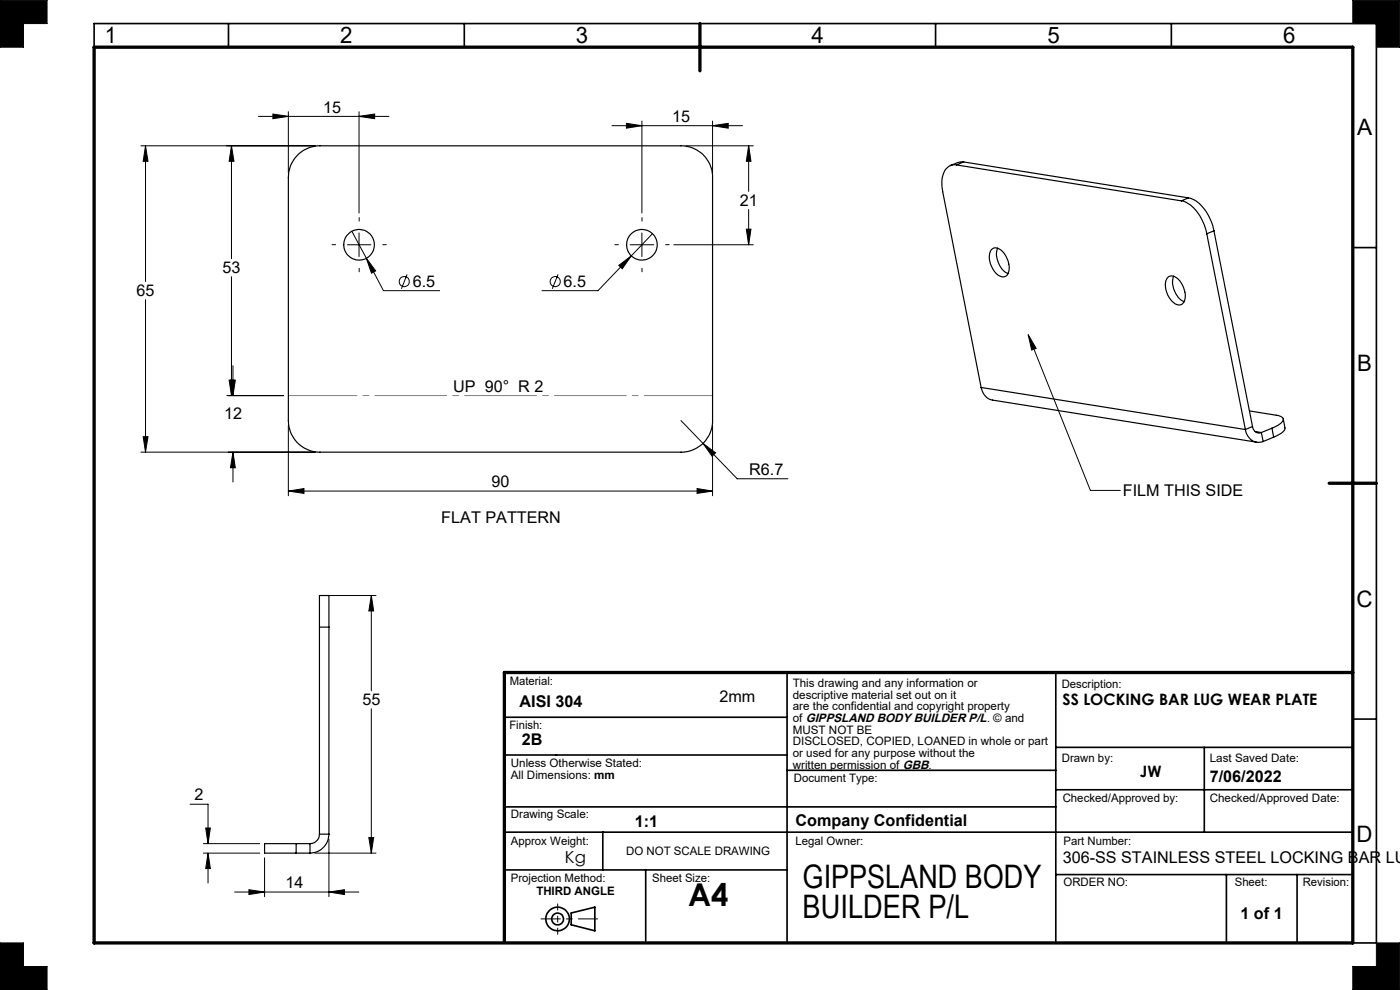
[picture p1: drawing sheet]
<svg xmlns="http://www.w3.org/2000/svg" width="297mm" height="210mm" viewBox="0 0 297 210" stroke-linecap="round" stroke-linejoin="round" font-family="sans-serif">
<g fill="none" stroke="#000" stroke-width=".35">
<path d="M20 10v-5h272v195h-5M48.5 5v5M98.5 5v5M198.5 5v5M248.5 5v5M287 52.5h5M107 152.1h60M167 142.7v57M224 142.7v57M224 158.5h63M255.5 158.5v18M287 152.5h5"/>
<path d="M107 171.2h117M107 176.5h180M107 160.2h60M127.9 176.5v8M167 163.4h57M224 167.5h63M107 184.5h60M121.2 193.7l5-1.3v5l-5-1.2zM137 184.5v15.2M224 185.5h63M260.2 185.5v14.5M275.2 185.5v14.5"/>
<circle cx="118.3" cy="194.9" r="1.25"/>
<circle cx="118.3" cy="194.9" r="2.5"/>
</g>
<path d="M114.8 194.9h12" fill="none" stroke="#000" stroke-width=".21" stroke-dasharray="15.2 1.3 1.3 1.3" stroke-dashoffset="11.1"/>
<path d="M118.3 191.7v6.5" fill="none" stroke="#000" stroke-width=".21" stroke-dasharray="15.2 1.3 1.3 1.3" stroke-dashoffset="13.9"/>
<g fill="none" stroke="#000" stroke-width=".21">
<path d="M0 0h10v5h-5v5h-5zM287 0h10v10h-5v-5h-5zM29.9 30.9h37M30.9 30.9l.5 3.3h-1zM30.9 30.9v28.8M49.1 30.9l.5 3.3h-1zM49.1 30.9v24M54.8 24.7h27.7M57.9 24.2l3.3 .5-3.3 .5zM61.2 23.7v12.9M76.2 24.7l3.3-.5v1zM76.2 23.7v21.5"/>
<path d="M129.8 26.7h27.7M132.9 26.2l3.3 .5-3.3 .5zM136.2 25.7v19.5M145.5 30.9h14.3M151.2 26.7l3.3-.5v1zM151.2 25.7v10.9M158.8 30.9l.5 3.3h-1zM158.8 30.9v9.7M49.1 58.7v25.2M73.7 51.9h5M74.6 49.1l3.1 5.7M76.2 49.4v5"/>
<path d="M77.7 54.8l2 2.7-.9 .5zM77.7 54.8l3.7 6.9h11.9M86.4 58.2l-1.2 3.1M118.4 58.2l-1.2 3.1M131.3 56.3l2.6-2-1.9 2.7zM133.7 51.9h5M133.9 54.3l-7 7.4h-11.9M136.2 49.4v5M138.4 49.6l-4.5 4.7M142.9 51.9h16.9M158.3 48.6h1l-.5 3.3zM158.8 44.4v7.5"/>
<path d="M30.9 63.6v32.3M49.4 77.6v6.3M218.1 71l1.7 2.9-.9 .4zM218.1 71l13.2 33h6.4M29.9 95.9h37M30.4 92.6h1l-.5 3.3zM48.1 83.9h12.1M48.6 80.6h1l-.5 3.3zM48.9 80.6h1l-.5 3.3zM49.4 95.9l.5 3.3h-1zM49.4 95.9v6.4M61.2 90.2v15"/>
<path d="M144.5 89.2l4.6 4.8M149.1 94l2.7 2.1-.7 .7zM149.1 94l7.3 7.6h10.7M151.2 90.2v15M61.2 104.2h90M61.2 104.2l3.3-.6v1.1zM147.9 103.6l3.3 .6-3.3 .5zM68.8 126.3h11M78.8 126.3l.5 3.3h-1.1zM78.8 126.3v20.2M78.8 150.3v30.7M40.3 170.6h3.8v8.4"/>
<path d="M43.1 179h12M43.6 175.6h1l-.5 3.4zM69.8 178v12.2M78.2 177.7h1.1l-.5 3.3zM43.1 181h12M44.1 181v6.3M44.1 181l.5 3.2h-1zM49.8 189.2h26.3M52.8 188.7l3.3 .5-3.3 .6zM56.1 182v8.2M66.8 181h13M69.8 189.2l3.3-.5v1.1z"/>
<path d="M0 200h5v5h5v5h-10zM287 205h5v-5h5v10h-10z"/>
<circle cx="85.7" cy="59.7" r="1.07"/>
<circle cx="117.8" cy="59.7" r="1.07"/>
</g>
<path d="M20 10h267v190h-267zM148.5 5v10M282 102.5h10M287 142.7h-180v57" fill="none" stroke="#000" stroke-width=".7"/>
<path d="M0 0v10h5v-5h5v-5zM0 200v10h10v-5h-5v-5zM292 200v5h-5v5h10v-10zM287 0v5h5v5h5v-10z" fill-rule="evenodd" fill="#000"/>
<path d="M71.2 51.9h-.8M76.2 56.9v.8M76.2 46.9v-.7M81.2 51.9h.7M131.2 51.9h-.8M136.2 56.9v.8M136.2 46.9v-.7M141.2 51.9h.7" fill="none" stroke="#000" stroke-width=".21" stroke-dasharray="15.2 1.3 1.3 1.3"/>
<path d="M61.2 83.9h90" fill="none" stroke="#808080" stroke-width=".21" stroke-dasharray="15.2 1.3 1.3 1.3" stroke-dashoffset=".7"/>
<g fill="#000">
<path d="M218.1 71l1.7 2.9-.9 .4z"/>
<path d="M158.3 48.6h1l-.5 3.3zM158.8 30.9l.5 3.3h-1zM132.9 26.2l3.3 .5-3.3 .5zM151.2 26.7l3.3-.5v1zM76.2 24.7l3.3-.5v1zM57.9 24.2l3.3 .5-3.3 .5zM61.2 104.2l3.3-.6v1.1zM147.9 103.6l3.3 .6-3.3 .5zM131.3 56.3l.7 .7 1.9-2.7zM30.9 30.9l.5 3.3h-1zM30.4 92.6h1l-.5 3.3zM149.1 94l2 2.8 .7-.7zM49.1 30.9l.5 3.3h-1zM48.6 80.6h1l-.5 3.3zM48.9 80.6h1l-.5 3.3zM49.4 95.9l.5 3.3h-1zM77.7 54.8l1.1 3.2 .9-.5zM78.2 177.7h1.1l-.5 3.3zM78.8 126.3l.5 3.3h-1.1zM69.8 189.2l3.3-.5v1.1zM52.8 188.7l3.3 .5-3.3 .6zM44.1 181l.5 3.2h-1zM43.6 175.6h1l-.5 3.4z"/>
</g>
<g fill="none" stroke="#000" stroke-width=".25">
<path d="M63.3 32.7a6.8 6.8 0 0 1 4.6-1.8h76.6a6.6 6.6 0 0 1 6.7 6.7v51.6a6.6 6.6 0 0 1-6.7 6.7h-76.6a6.7 6.7 0 0 1-6.7-6.7v-51.6a6.6 6.6 0 0 1 2.1-4.9zM202.9 35a2.73 2.73 0 0 0-3 2.6l-.1 1.7 .2 1.4 8.1 41.5M202.9 35l47.7 7.6M204.4 34.4l-1.3 .1-1.5 .6M204.4 34.4l-1.5 .6M204.4 34.4l47.7 7.6M210.3 53a1.58 1.58 0 0 1 2.4 .4 4.5 4.5 0 0 1 1 4.9 1.84 1.84 0 0 1-2.8-.8 4.2 4.2 0 0 1-.6-4.5zM211.6 52.7a4.6 4.6 0 0 0 2.3 5.3M247.7 58.9a1.58 1.58 0 0 1 2.3 .4 4.4 4.4 0 0 1 1 5 1.51 1.51 0 0 1-2.4-.4 4.3 4.3 0 0 1-.9-5zM249 58.6a4.7 4.7 0 0 0 2.2 5.4M250.6 42.6a7.1 7.1 0 0 1 4.7 4.6l.7 2.4M252.1 42a7.6 7.6 0 0 1 4.9 5.1l.5 1.9"/>
<path d="M252.1 42l-1.5 .6M256 49.6l8.2 41.5M257.5 49l-1.5 .6M257.5 49l8.2 41.5M208.1 82.2a3.2 3.2 0 0 0 2.5 2.7l56 8.9M208.1 82.2l56.1 8.9M264.2 91.1a2.87 2.87 0 0 0 3.8 2.6M265 87.2l5.8 .9a1.13 1.13 0 0 1 1.4 1.1l-1.1 1-1.3 .6M265.7 90.5a1.41 1.41 0 0 0 1.9 1.2M265.7 90.5l-1.5 .6M266.3 91.5l1.3 .2M267.6 91.7l.4 2"/>
<path d="M269.8 90.8l-2.2 .9M269.8 90.8l.4 1.9M270.2 92.7l-2.2 1M272.2 88.9l.4 1.9a1.8 1.8 0 0 1-1.4 1.4l-1 .5M67.8 133v-6.7h2v6.7M67.8 133h2M67.8 133v43.9M69.8 133v43.9M62.8 179h-6.7v2h6.7M62.8 179v2M62.8 179h3M65.8 179v2"/>
<path d="M67.8 176.9a2.03 2.03 0 0 1-2 2.1M67.8 176.9h2M69.8 176.9a4.1 4.1 0 0 1-4 4.1M62.8 181h3"/>
<circle cx="76.2" cy="51.9" r="3.3"/>
<circle cx="136.2" cy="51.9" r="3.2"/>
</g>
<g font-size="6.9">
<text x="170.3" y="188.4">GIPPSLAND BODY</text>
<text x="170.3" y="194.8">BUILDER P/L</text>
</g>
<text font-size="6.7" x="146" y="192.1">A4</text>
<g font-size="4.8">
<text x="22.3" y="9.2">1</text>
<text x="72.2" y="9.2">2</text>
<text x="122.2" y="9.2">3</text>
<text x="172.2" y="9.2">4</text>
<text x="222.2" y="9.2">5</text>
<text x="272.2" y="9.2">6</text>
<text x="287.9" y="28.7">A</text>
<text x="287.9" y="78.7">B</text>
<text x="287.8" y="128.7">C</text>
<text x="287.8" y="178.7">D</text>
</g>
<text font-size="3.5" x="119.8" y="183.2">Kg</text>
<g font-size="3.4">
<text x="68.5" y="23.9">15</text>
<text x="142.6" y="25.9">15</text>
<text x="156.9" y="43.6">21</text>
<text x="47.2" y="57.9">53</text>
<text x="29" y="62.8">65</text>
<text x="87.5" y="60.9">6.5</text>
<text x="119.6" y="60.9">6.5</text>
<text x="96.2" y="83.2">UP 90° R 2</text>
<text x="47.5" y="88.9">12</text>
<text x="158.9" y="100.8">R6.7</text>
<text x="104.3" y="103.4">90</text>
<text x="238.2" y="105.3">FILM THIS SIDE</text>
<text x="93.6" y="110.8">FLAT PATTERN</text>
<text x="76.9" y="149.6">55</text>
<text x="110.2" y="150">AISI 304</text>
<text x="152.6" y="149">2mm</text>
<text x="110.7" y="158.1">2B</text>
<text x="256.6" y="165.9">7/06/2022</text>
<text x="41.3" y="169.8">2</text>
<text x="134.7" y="175.3">1:1</text>
<text x="168.8" y="175.2">Company Confidential</text>
<text x="225.4" y="183.1">306-SS STAINLESS STEEL LOCKING BAR LU</text>
<text x="60.6" y="188.4">14</text>
<text x="263.2" y="194.9">1 of 1</text>
</g>
<g font-size="3.3">
<text x="225.4" y="149.6">SS LOCKING BAR LUG WEAR PLATE</text>
<text x="241.8" y="164.8">JW</text>
</g>
<g font-size="2.5">
<text x="108.1" y="145.3">Material:</text>
<text x="168.2" y="145.8">This drawing and any information or</text>
<text x="168.2" y="148.2">descriptive material set out on it</text>
<text x="225.3" y="146">Description:</text>
<text x="108.1" y="154.7">Finish:</text>
<text x="168.2" y="150.7">are the confidential and copyright property</text>
<text x="168.2" y="153.2">of GIPPSLAND BODY BUILDER P/L. © and</text>
<text x="168.2" y="155.7">MUST NOT BE</text>
<text x="168.2" y="158.1">DISCLOSED, COPIED, LOANED in whole or part</text>
<text x="168.2" y="160.6">or used for any purpose without the</text>
<text x="225.3" y="161.5">Drawn by:</text>
<text x="256.6" y="161.5">Last Saved Date:</text>
<text x="108.4" y="162.8">Unless Otherwise Stated:</text>
<text x="108.4" y="165.3">All Dimensions: mm</text>
<text x="168.2" y="163.1">written permission of GBB.</text>
<text x="168.4" y="165.9">Document Type:</text>
<text x="108.4" y="173.6">Drawing Scale:</text>
<text x="225.4" y="170.2">Checked/Approved by:</text>
<text x="256.6" y="170.2">Checked/Approved Date:</text>
<text x="108.4" y="179.2">Approx Weight:</text>
<text x="168.8" y="179.2">Legal Owner:</text>
<text x="225.6" y="179.2">Part Number:</text>
<text x="132.8" y="181.3">DO NOT SCALE DRAWING</text>
<text x="108.4" y="187.1">Projection Method:</text>
<text x="113.8" y="189.9">THIRD ANGLE</text>
<text x="138.3" y="187">Sheet Size:</text>
<text x="225.6" y="187.9">ORDER NO:</text>
<text x="261.9" y="187.9">Sheet:</text>
<text x="276.4" y="187.9">Revision:</text>
</g>
</svg>
